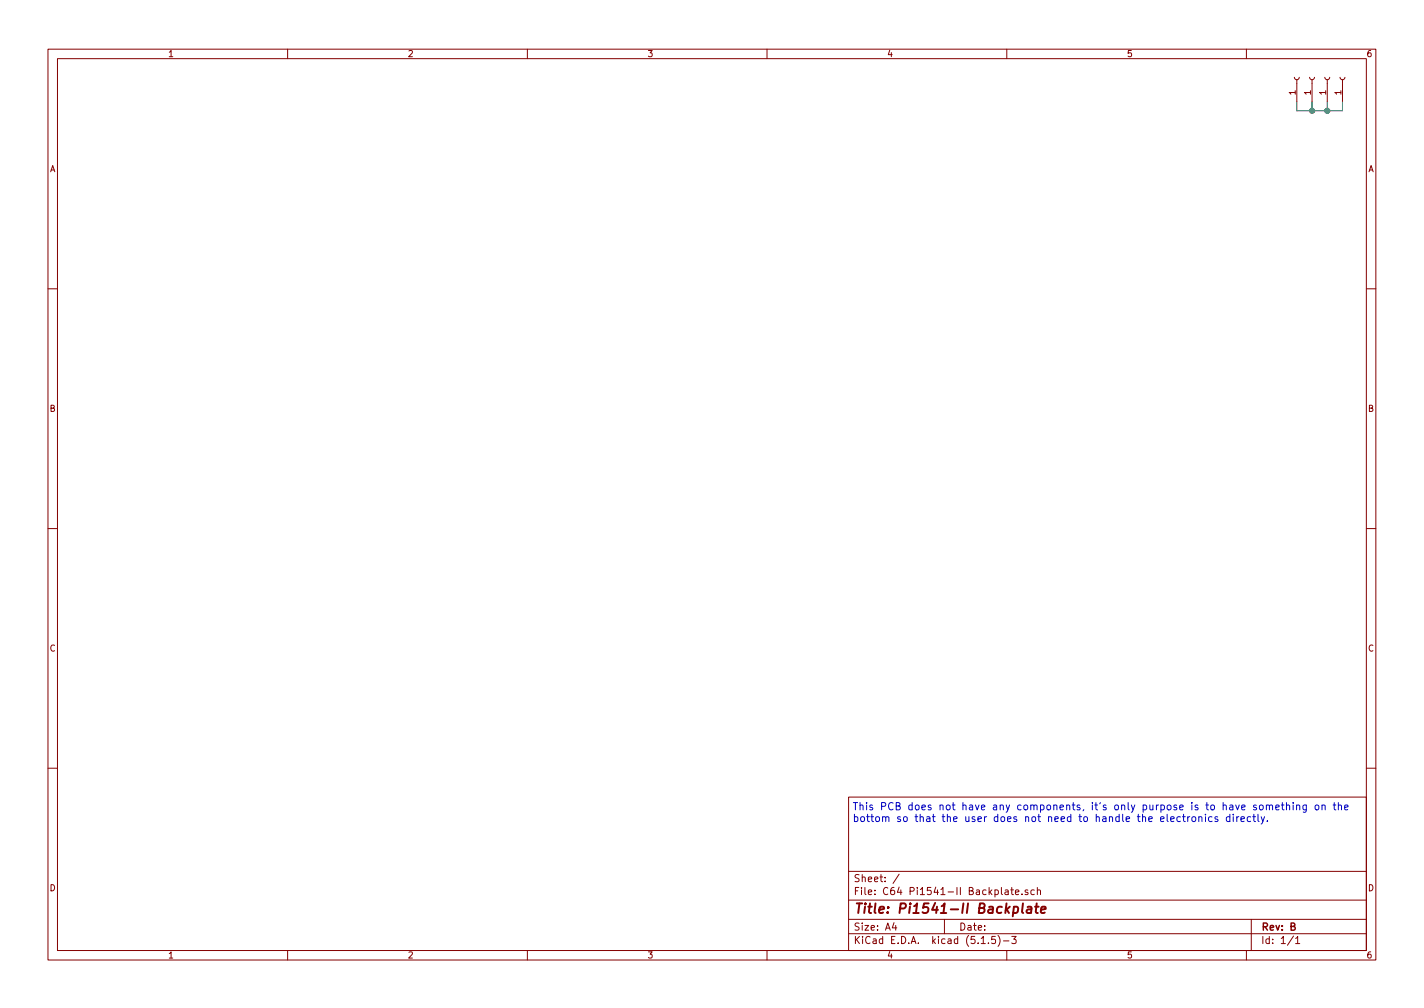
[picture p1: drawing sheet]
EESchema Schematic File Version 4
EELAYER 30 0
EELAYER END
$Descr A4 11693 8268
encoding utf-8
Sheet 1 1
Title "Pi1541-II Backplate"
Date ""
Rev "B"
Comp ""
Comment1 ""
Comment2 ""
Comment3 ""
Comment4 ""
$EndDescr
$Comp
L Connector:Conn_01x01_Female M1
U 1 1
P 10650 625
F 0 "M1" H 10650 725 50  0001 C CNN
F 1 "Mounting" H 10650 550 50  0001 C CNN
F 2 "mounting:M3_pin" H 10650 625 50  0001 C CNN
F 3 "" H 10650 625 50  0001 C CNN
	1    10650 625 
	0    -1   -1   0   
$EndComp
$Comp
L Connector:Conn_01x01_Female M2
U 1 1
P 10775 625
F 0 "M2" H 10775 725 50  0001 C CNN
F 1 "Mounting" H 10775 550 50  0001 C CNN
F 2 "mounting:M3_pin" H 10775 625 50  0001 C CNN
F 3 "" H 10775 625 50  0001 C CNN
	1    10775 625 
	0    -1   -1   0   
$EndComp
$Comp
L Connector:Conn_01x01_Female M3
U 1 1
P 10900 625
F 0 "M3" H 10900 725 50  0001 C CNN
F 1 "Mounting" H 10900 550 50  0001 C CNN
F 2 "mounting:M3_pin" H 10900 625 50  0001 C CNN
F 3 "" H 10900 625 50  0001 C CNN
	1    10900 625 
	0    -1   -1   0   
$EndComp
$Comp
L Connector:Conn_01x01_Female M4
U 1 1
P 11025 625
F 0 "M4" H 11025 725 50  0001 C CNN
F 1 "Mounting" H 11025 550 50  0001 C CNN
F 2 "mounting:M3_pin" H 11025 625 50  0001 C CNN
F 3 "" H 11025 625 50  0001 C CNN
	1    11025 625 
	0    -1   -1   0   
$EndComp
Text Notes 7000 6750 0    60   ~ 0
This PCB does not have any components, it's only purpose is to have something on the\nbottom so that the user does not need to handle the electronics directly.
Wire Wire Line
	10650 825  10650 900 
Wire Wire Line
	10650 900  10775 900 
Wire Wire Line
	11025 900  11025 825 
Wire Wire Line
	10775 825  10775 900 
Connection ~ 10775 900 
Wire Wire Line
	10775 900  10900 900 
Wire Wire Line
	10900 825  10900 900 
Connection ~ 10900 900 
Wire Wire Line
	10900 900  11025 900 
$EndSCHEMATC
